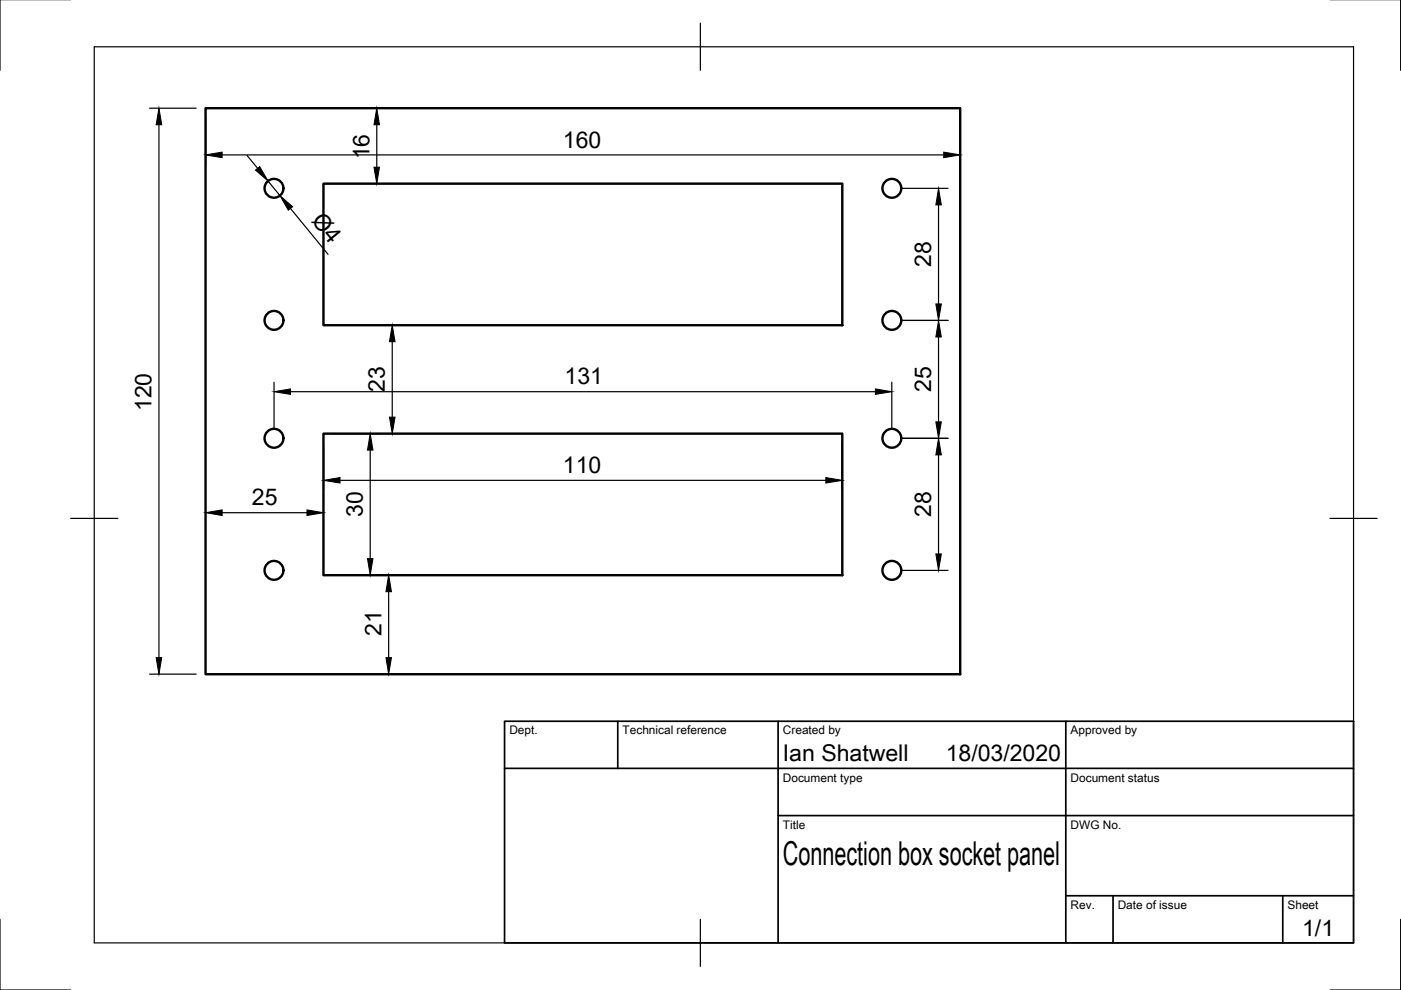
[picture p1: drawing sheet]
<svg xmlns="http://www.w3.org/2000/svg" width="297mm" height="210mm" viewBox="0 0 297 210" stroke-linecap="round" stroke-linejoin="round" font-family="sans-serif">
<!-- layer: Visible -->
<g fill="none" stroke="#000" stroke-width=".51">
<path d="M43.6 22.9h160v120.1h-160zM68.6 38.9h110v30.1h-110zM68.6 91.9h110v30.1h-110z"/>
<circle cx="58.1" cy="39.9" r="2"/>
<circle cx="189.1" cy="39.9" r="2"/>
<circle cx="58.1" cy="67.9" r="2"/>
<circle cx="189.1" cy="67.9" r="2"/>
<circle cx="58.1" cy="92.9" r="2"/>
<circle cx="189.1" cy="92.9" r="2"/>
<circle cx="58.1" cy="120.9" r="2"/>
<circle cx="189.1" cy="120.9" r="2"/>
</g>
<!-- layer: Border -->
<path d="M0 -.1v15M297 -.1v15M20 9.9h267v190h-267zM148.5 4.9v10M15 109.9h10M282 109.9h10M0 194.9v15h15M148.5 194.9v10M297 194.9v15h-15" fill="none" stroke="#000" stroke-width=".25"/>
<!-- layer: TitleBlock -->
<path d="M107 152.9h180v47h-180zM131 152.9v10M165 152.9v47M226 152.9v47M107 162.9h180M165 172.9h122M226 189.9h61M236 189.9v10M272 189.9v10" fill="none" stroke="#000" stroke-width=".36"/>
<!-- layer: Dimensions -->
<g fill="none" stroke="#000" stroke-width=".25">
<path d="M31.7 22.9h9.9M33.7 26.5v112.9M43.6 24.9v9.9M47.1 32.8h153M52.4 33l2.2 2.7M56.8 38.4l2.6 3.1M79.9 26.5v8.9M191.1 39.9h9.9M203.6 24.9v9.9M61.6 44.2l8 9.7M199 43.4v21M83.2 72.4v16"/>
<path d="M191.1 67.9h9.9M199 71.5v17.9M58.1 81v9.9M61.6 83.1h124M68.6 94v9.8M70.6 91.9h9.9M78.5 95.4v23M178.6 94v9.8M189.1 81v9.9M191.1 92.9h9.9M199 96.4v21M47.1 108.7h18"/>
<path d="M72.1 101.8h103M70.6 121.9h9.9M82.4 125.4v14M191.1 120.9h9.9M31.7 142.9h9.9"/>
</g>
<g fill="#000" stroke="#000" stroke-width=".21">
<path d="M33.7 22.9l.6 3.6h-1.2zM43.6 32.8l3.5-.5v1.1zM54.2 36.1l.9-.8 1.7 3.1zM79.3 35.4h1.2l-.6 3.5zM79.9 22.9l.6 3.6h-1.2zM200.1 32.3l3.5 .5-3.5 .6zM59.4 41.5l2.6 2.3-.9 .8zM199 39.9l.6 3.5h-1.2zM83.2 68.9l.6 3.5h-1.2zM198.4 64.4h1.2l-.6 3.5zM199 67.9l.6 3.6h-1.2zM58.1 83.1l3.5-.6v1.1z"/>
<path d="M78.5 91.9l.6 3.5h-1.2zM82.6 88.4h1.2l-.6 3.5zM185.6 82.5l3.5 .6-3.5 .5zM198.4 89.4h1.2l-.6 3.5zM199 92.9l.6 3.5h-1.2zM43.6 108.7l3.5-.6v1.2zM65.1 108.1l3.5 .6-3.5 .6zM68.6 101.8l3.5-.5v1.1zM77.9 118.4h1.2l-.6 3.5zM175.1 101.3l3.5 .5-3.5 .6zM198.4 117.4h1.2l-.6 3.5zM33.1 139.4h1.2l-.6 3.5z"/>
<path d="M82.4 121.9l.6 3.5h-1.2zM81.8 139.4h1.2l-.6 3.5z"/>
</g>
<text font-size="7" x="166" y="183.4">Connection box socket panel</text>
<g font-size="4.9">
<text x="78.3" y="33.8" transform="rotate(-90 78.3 33.8)">16</text>
<text x="119.4" y="31.3">160</text>
<text x="65.9" y="46.9" transform="rotate(51 65.9 46.9)">Ø4</text>
<text x="197.4" y="56.6" transform="rotate(-90 197.4 56.6)">28</text>
<text x="81.6" y="83.1" transform="rotate(-90 81.6 83.1)">23</text>
<text x="119.7" y="81.5">131</text>
<text x="197.4" y="83.1" transform="rotate(-90 197.4 83.1)">25</text>
<text x="32.1" y="87.2" transform="rotate(-90 32.1 87.2)">120</text>
<text x="119.4" y="100.3">110</text>
<text x="53.4" y="107.1">25</text>
<text x="76.9" y="109.6" transform="rotate(-90 76.9 109.6)">30</text>
<text x="197.4" y="109.6" transform="rotate(-90 197.4 109.6)">28</text>
<text x="80.9" y="134.8" transform="rotate(-90 80.9 134.8)">21</text>
<text x="166" y="161.4">Ian Shatwell</text>
<text x="200.5" y="161.4">18/03/2020</text>
<text x="276.1" y="198.5">1/1</text>
</g>
<g font-size="2.5">
<text x="108" y="155.7">Dept.</text>
<text x="132" y="155.7">Technical reference</text>
<text x="166" y="155.7">Created by</text>
<text x="227" y="155.7">Approved by</text>
<text x="166" y="165.7">Document type</text>
<text x="227" y="165.7">Document status</text>
<text x="166" y="175.7">Title</text>
<text x="227" y="175.7">DWG No.</text>
<text x="227" y="192.7">Rev.</text>
<text x="237" y="192.7">Date of issue</text>
<text x="273" y="192.7">Sheet</text>
</g>
</svg>
